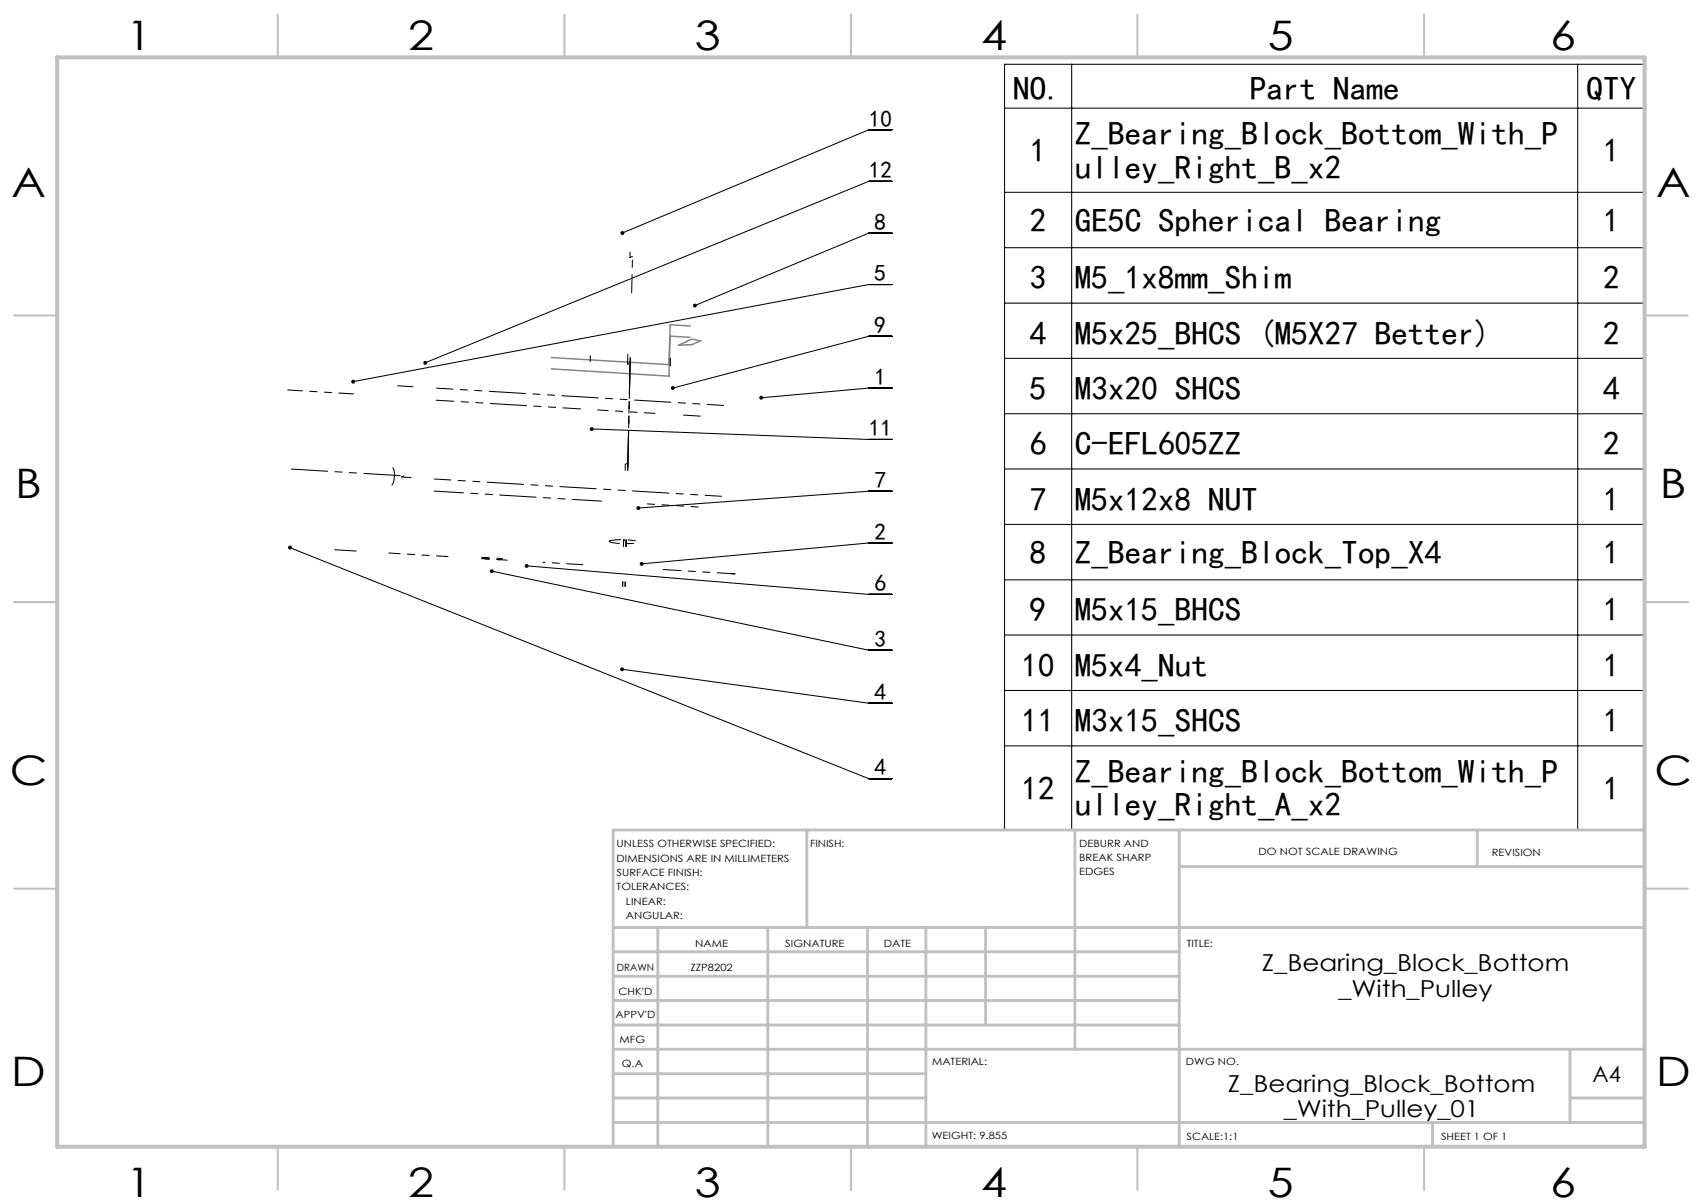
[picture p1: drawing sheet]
<svg xmlns="http://www.w3.org/2000/svg" width="297mm" height="210mm" viewBox="0 0 297 210" stroke-linecap="round" stroke-linejoin="round" font-family="sans-serif">
<path d="M120.4 58.8l-3.5-.2-.1 5-20.6-1.2M120.4 56.9l-3.5-.3-.2 9-20.5-1.3M118.4 60.2l2.3-1 1.6 .2-1.6 .7z" fill="none" stroke="#808080" stroke-width=".25"/>
<g fill="none" stroke="#000" stroke-width=".18">
<path d="M175.3 11.2h111.8v133.6h-111.8zM175.3 18.9h111.8M187 11.2v133.6M275.3 11.2v133.6M155.6 22.6h-4l-43 18M155.6 31.6h-4l-77.4 31.7M175.3 33.5h111.8M155.6 40.7h-4l-30.4 12.6M155.6 58.7h-4l-34.2 9M155.6 49.6h-4l-90 17M175.3 43.2h111.8M175.3 52.9h111.8"/>
<path d="M103.3 74.8l48.3 1.9h4M155.6 67.7h-4l-18.8 1.7M175.3 62.5h111.8M175.3 72.2h111.8M50.6 95.5l101 40.3h4M85.8 99.6l65.8 13.8h4M91.9 98.7l59.7 5h4M155.6 85.7h-4l-40.2 2.9M155.6 94.7h-4l-39.6 3.6M175.3 81.8h111.8M175.3 91.5h111.8M108.5 116.7l43.1 6h4"/>
<path d="M175.3 101.1h111.8M175.3 110.8h111.8M175.3 120.4h111.8M175.3 130.1h111.8"/>
</g>
<g fill="none" stroke="#c0c0c0" stroke-width=".35">
<path d="M48.5 2.5v7.5M98.5 2.5v7.5M148.5 2.5v7.5M198.5 2.5v7.5M248.5 2.5v7.5M2.5 55h7.5M287 55h7.5M2.5 105h7.5M287 105h7.5M2.5 155h7.5M287 155h7.5M48.5 200v7.5"/>
<path d="M98.5 200v7.5M148.5 200v7.5M198.5 200v7.5M248.5 200v7.5"/>
</g>
<g fill="none" stroke="#c0c0c0" stroke-width=".5">
<path d="M140.8 144.8v17M187.6 144.8v38.2M205.8 144.8v55.2M205.8 151.2h81.2M257.8 144.8v6.4M287 144.8h-180v55.2M107 161.8h180M107 178.8h98.8M107 174.5h98.8M107 170.3h98.8M107 166h98.8M114.8 161.8v38.2"/>
<path d="M134 161.8v38.2M151.4 161.8v38.2M161.6 161.8v38.2M172 161.8v17M107 195.8h180M107 191.5h54.6M107 187.3h54.6M107 183h180M250 195.8v4.2M274 191.5h13M274 183v12.8"/>
</g>
<path d="M10 10h277v190h-277z" fill="none" stroke="#c0c0c0" stroke-width=".7"/>
<path d="M108.4 40.4l-.1 .4 .3-.2-.3 .2a.34 .34 0 0 0 .5 .1 .34 .34 0 0 0 .1-.5 .34 .34 0 0 0-.5 0zM74 63l-.1 .4 .3-.1-.3 .1a.34 .34 0 0 0 .5 .2 .34 .34 0 0 0 .1-.5 .34 .34 0 0 0-.5-.1zM121.1 53l-.2 .2v.2l.3-.1-.3 .1a.35 .35 0 0 0 .5 .2 .35 .35 0 0 0 .2-.4 .35 .35 0 0 0-.5-.2zM117.2 67.4l-.1 .4 .3-.1-.3 .1a.34 .34 0 0 0 .5 .2 .34 .34 0 0 0 .1-.5 .34 .34 0 0 0-.5-.1zM61.4 66.3l-.1 .3h.3h-.3a.34 .34 0 0 0 .4 .3 .34 .34 0 0 0 .2-.5 .34 .34 0 0 0-.5-.1zM132.6 69.1l-.1 .3h.3h-.3a.33 .33 0 0 0 .4 .3 .33 .33 0 0 0 .2-.5 .33 .33 0 0 0-.5-.1zM103.1 74.5l-.2 .3h.4h-.4a.33 .33 0 0 0 .4 .4 .33 .33 0 0 0 .3-.5 .33 .33 0 0 0-.5-.2zM111.1 88.4v.2h.3h-.3a.34 .34 0 0 0 .4 .3 .34 .34 0 0 0 .2-.5 .34 .34 0 0 0-.6 0zM111.7 98.1l-.1 .3 .4-.1-.4 .1a.34 .34 0 0 0 .5 .3 .34 .34 0 0 0 .1-.6 .34 .34 0 0 0-.5 0zM91.7 98.4l-.2 .3h.4h-.4a.34 .34 0 0 0 .4 .4 .34 .34 0 0 0 .3-.5 .34 .34 0 0 0-.5-.2zM108.3 116.5l-.1 .2h.3h-.3a.34 .34 0 0 0 .4 .4 .34 .34 0 0 0 .2-.5 .34 .34 0 0 0-.5-.1zM85.6 99.3l-.1 .2 .3 .1-.3-.1a.33 .33 0 0 0 .3 .4 .33 .33 0 0 0 .3-.4 .33 .33 0 0 0-.5-.2zM50.4 95.2l-.1 .2 .3 .1-.3-.1a.34 .34 0 0 0 .3 .4 .34 .34 0 0 0 .3-.4 .34 .34 0 0 0-.5-.2z" fill="#000"/>
<g fill="none" stroke="#000" stroke-width=".18" stroke-dasharray="6.3 1.3 1.3 1.3 1.3 1.3">
<path d="M109.9 44.9v-.9M110.4 44.7l-.5 .2M69.4 67.3l2.6 .2M103 62v1.1M109.5 63.5v-1.7M110 63.3l-.5 .2M117 63.8v-1.3M119.3 72.4l2.9 .2M62.1 96.1l-3.7-.2M68.4 84.6a3.1 3.1 0 0 0 .1-3M70 83.2l1.7 .1M70.5 83l-.5 .2"/>
<path d="M71.7 83.3h-.1M78.1 97.1l-.5-.1M84 97.4l1.4 .1M85.4 97.5h-.7M85.4 97.5l-1.3-.1M85.4 97.3l-1.3-.1M86.7 97.6h.5M87.2 97.6l.4-.2M87.6 97.4h-.9M88.5 97.7l-1.8-.1M108.8 94.5v-.4M108.8 94.2v1.1"/>
<path d="M108.8 94.1v.4M109 94.2h-.2M109.1 82.1v-1.1M109.1 81l.5-.2M109.2 95.3l.1-1.1M109.3 94.2l-.1 1.1M109.6 80.8l-.1 1.3M108.7 101.8v-.3M108.7 101.5l-.1 .8M109.1 102.3v-.8M127.6 100.1h.7"/>
</g>
<path d="M78.1 97.1l-10.3-.6M106.4 94.3a11.2 11.2 0 0 1 4.9 .2 9.8 9.8 0 0 1-5-.1l.1-.1" fill="none" stroke="#000" stroke-width=".18" stroke-dasharray="6.3 1.3 1.3 1.3 1.3 1.3" stroke-dashoffset="4.4"/>
<path d="M75.8 85.7l29.2 1.7" fill="none" stroke="#000" stroke-width=".18" stroke-dasharray="6.3 1.3 1.3 1.3 1.3 1.3" stroke-dashoffset="1.2"/>
<path d="M113 87.9l8.8 .5" fill="none" stroke="#000" stroke-width=".18" stroke-dasharray="6.3 1.3 1.3 1.3 1.3 1.3" stroke-dashoffset="5.1"/>
<path d="M76.1 69.8l25.2 1.5" fill="none" stroke="#000" stroke-width=".18" stroke-dasharray="6.3 1.3 1.3 1.3 1.3 1.3" stroke-dashoffset="3.3"/>
<path d="M104.3 71.5l10 .6" fill="none" stroke="#000" stroke-width=".18" stroke-dasharray="6.3 1.3 1.3 1.3 1.3 1.3" stroke-dashoffset="4.5"/>
<path d="M50.2 68l11.5 .7" fill="none" stroke="#000" stroke-width=".18" stroke-dasharray="6.3 1.3 1.3 1.3 1.3 1.3" stroke-dashoffset="3.8"/>
<path d="M76.2 67.7l50.1 3M75.8 83.5l50.1 3.1M101.7 98.5l-7-.4" fill="none" stroke="#000" stroke-width=".18" stroke-dasharray="6.3 1.3 1.3 1.3 1.3 1.3" stroke-dashoffset="3.5"/>
<path d="M110 61.8l-.5 20.3M50.2 81.8l20.3 1.2M109.5 82.1l.5-20.3" fill="none" stroke="#000" stroke-width=".18" stroke-dasharray="6.3 1.3 1.3 1.3 1.3 1.3" stroke-dashoffset="-.6"/>
<path d="M110.2 51.1l.2-6.4M128.3 100.1l-12.6-.8" fill="none" stroke="#000" stroke-width=".18" stroke-dasharray="6.3 1.3 1.3 1.3 1.3 1.3" stroke-dashoffset="3.2"/>
<path d="M109.5 82.1l.5-18.8" fill="none" stroke="#000" stroke-width=".18" stroke-dasharray="6.3 1.3 1.3 1.3 1.3 1.3" stroke-dashoffset=".2"/>
<g font-size="7.1">
<text x="22" y="8.7">1</text>
<text x="71.2" y="8.7">2</text>
<text x="121.2" y="8.7">3</text>
<text x="171.2" y="8.7">4</text>
<text x="221.2" y="8.7">5</text>
<text x="270.5" y="8.7">6</text>
<text x="2" y="34.4">A</text>
<text x="289" y="34.4">A</text>
<text x="2.7" y="86.9">B</text>
<text x="289.7" y="86.9">B</text>
<text x="1.7" y="136.9">C</text>
<text x="288.7" y="136.9">C</text>
<text x="2" y="189.4">D</text>
<text x="289" y="189.4">D</text>
<text x="22" y="208.7">1</text>
<text x="71.2" y="208.7">2</text>
<text x="121.2" y="208.7">3</text>
<text x="171.2" y="208.7">4</text>
<text x="221.2" y="208.7">5</text>
<text x="270.5" y="208.7">6</text>
</g>
<g font-size="5.8">
<text x="176.8" y="17.5">NO.</text>
<text x="218.1" y="17.5">Part Name</text>
<text x="276.8" y="17.5">QTY</text>
<text x="179.7" y="28.3">1</text>
<text x="187.5" y="25.4">Z_Bearing_Block_Bottom_With_P</text>
<text x="279.7" y="28.3">1</text>
<text x="187.5" y="31.2">ulley_Right_B_x2</text>
<text x="179.7" y="40.5">2</text>
<text x="187.5" y="40.5">GE5C Spherical Bearing</text>
<text x="279.7" y="40.5">1</text>
<text x="179.7" y="50.5">3</text>
<text x="187.5" y="50.5">M5_1x8mm_Shim</text>
<text x="279.7" y="50.5">2</text>
<text x="179.7" y="60.1">4</text>
<text x="187.5" y="60.1">M5x25_BHCS (M5X27 Better)</text>
<text x="279.7" y="60.1">2</text>
<text x="179.7" y="69.8">5</text>
<text x="187.5" y="69.8">M3x20 SHCS</text>
<text x="279.7" y="69.8">4</text>
<text x="179.7" y="79.4">6</text>
<text x="187.5" y="79.4">C-EFL605ZZ</text>
<text x="279.7" y="79.4">2</text>
<text x="179.7" y="89.1">7</text>
<text x="187.5" y="89.1">M5x12x8 NUT</text>
<text x="279.7" y="89.1">1</text>
<text x="179.7" y="98.4">8</text>
<text x="187.5" y="98.4">Z_Bearing_Block_Top_X4</text>
<text x="279.7" y="98.4">1</text>
<text x="179.7" y="108.4">9</text>
<text x="187.5" y="108.4">M5x15_BHCS</text>
<text x="279.7" y="108.4">1</text>
<text x="178.3" y="118">10</text>
<text x="187.5" y="118">M5x4_Nut</text>
<text x="279.7" y="118">1</text>
<text x="178.3" y="127.7">11</text>
<text x="187.5" y="127.7">M3x15_SHCS</text>
<text x="279.7" y="127.7">1</text>
<text x="187.5" y="136.6">Z_Bearing_Block_Bottom_With_P</text>
<text x="178.3" y="139.5">12</text>
<text x="187.5" y="142.4">ulley_Right_A_x2</text>
<text x="279.7" y="139.5">1</text>
</g>
<g font-size="4.1">
<text x="151.6" y="22.1">10</text>
<text x="151.6" y="31.1">12</text>
<text x="152.6" y="40.1">8</text>
<text x="152.6" y="49.1">5</text>
<text x="152.6" y="58.1">9</text>
<text x="152.6" y="67.1">1</text>
<text x="151.6" y="76.1">11</text>
<text x="152.6" y="85.1">7</text>
<text x="152.6" y="94.1">2</text>
<text x="152.6" y="103.1">6</text>
<text x="152.6" y="112.8">3</text>
<text x="152.6" y="122.1">4</text>
<text x="152.6" y="135.2">4</text>
<text x="220.2" y="169.4">Z_Bearing_Block_Bottom</text>
<text x="233.6" y="173.9">_With_Pulley</text>
<text x="214.2" y="190.4">Z_Bearing_Block_Bottom</text>
<text x="224" y="194.9">_With_Pulley_01</text>
</g>
<text font-size="3.9" x="277.9" y="188.8">A4</text>
<g font-size="1.7">
<text x="107.6" y="147.8">UNLESS OTHERWISE SPECIFIED:</text>
<text x="141.4" y="147.8">FINISH:</text>
<text x="188.3" y="147.7">DEBURR AND</text>
<text x="219.6" y="149.2">DO NOT SCALE DRAWING</text>
<text x="260.3" y="149.4">REVISION</text>
<text x="107.6" y="150.3">DIMENSIONS ARE IN MILLIMETERS</text>
<text x="107.6" y="152.8">SURFACE FINISH:</text>
<text x="107.6" y="155.3">TOLERANCES:</text>
<text x="188.3" y="150.2">BREAK SHARP</text>
<text x="188.3" y="152.7">EDGES</text>
<text x="109.2" y="157.8">LINEAR:</text>
<text x="109.2" y="160.3">ANGULAR:</text>
<text x="121.3" y="165.2">NAME</text>
<text x="137" y="165.1">SIGNATURE</text>
<text x="154.2" y="165.1">DATE</text>
<text x="207.1" y="165.1">TITLE:</text>
<text x="107.6" y="169.3">DRAWN</text>
<text x="107.9" y="173.5">CHK'D</text>
<text x="120.5" y="169.3">ZZP8202</text>
<text x="107.4" y="177.6">APPV'D</text>
<text x="108.1" y="182">MFG</text>
<text x="162.6" y="185.7">MATERIAL:</text>
<text x="207" y="185.7">DWG NO.</text>
<text x="108.5" y="186.2">Q.A</text>
<text x="162.6" y="198.7">WEIGHT: 9.855</text>
<text x="207.1" y="198.8">SCALE:1:1</text>
<text x="251.5" y="198.8">SHEET 1 OF 1</text>
</g>
</svg>
